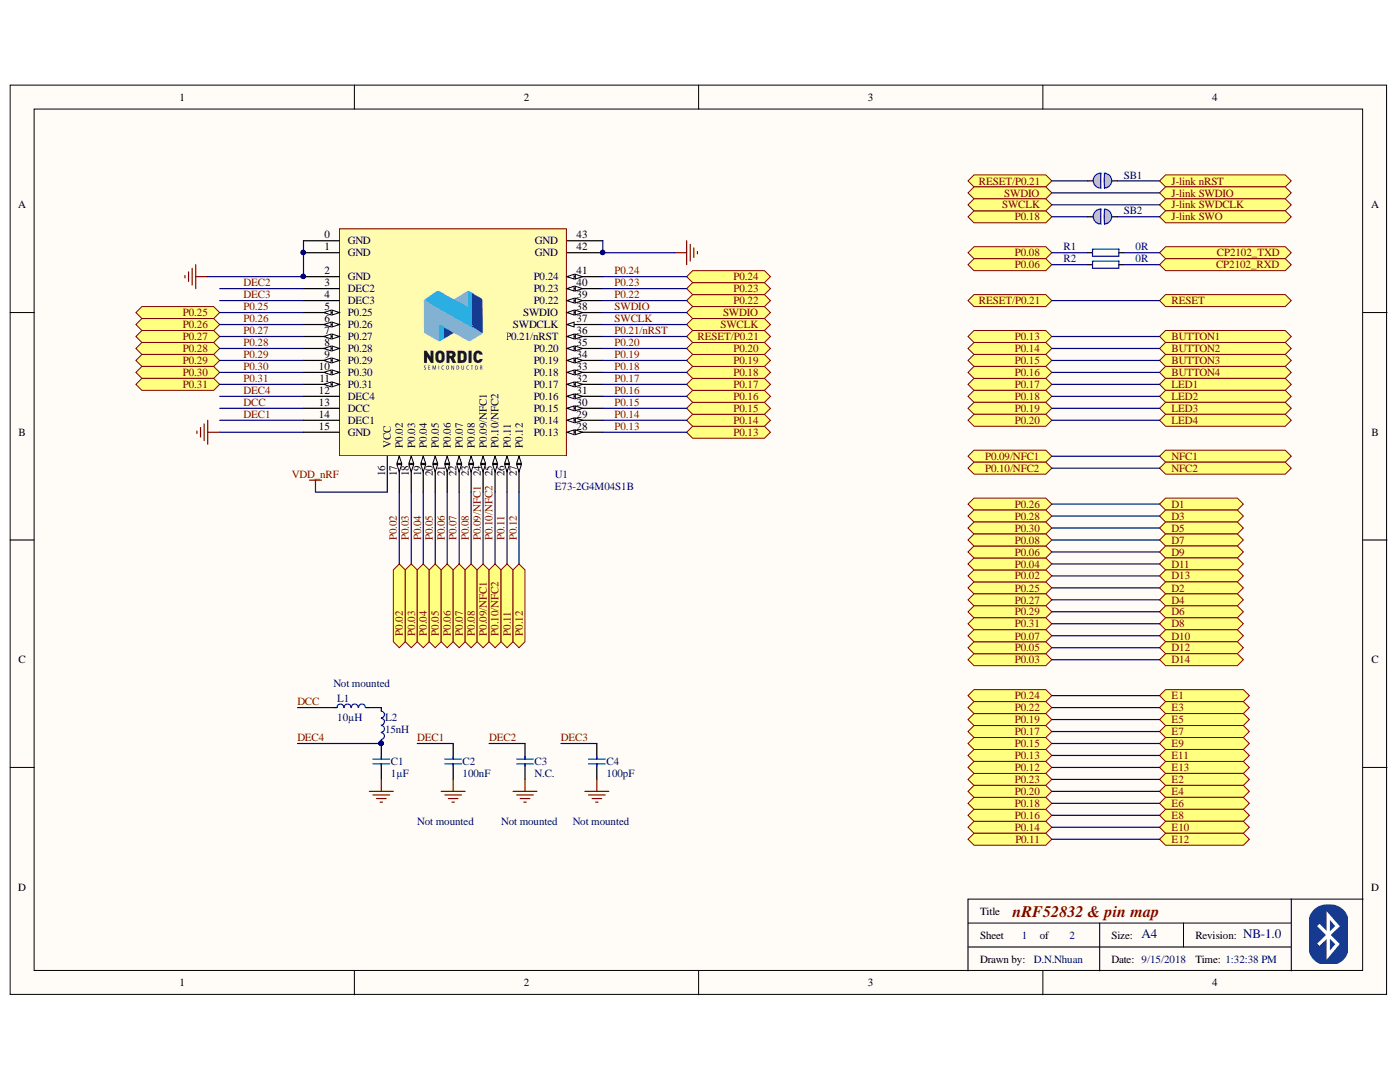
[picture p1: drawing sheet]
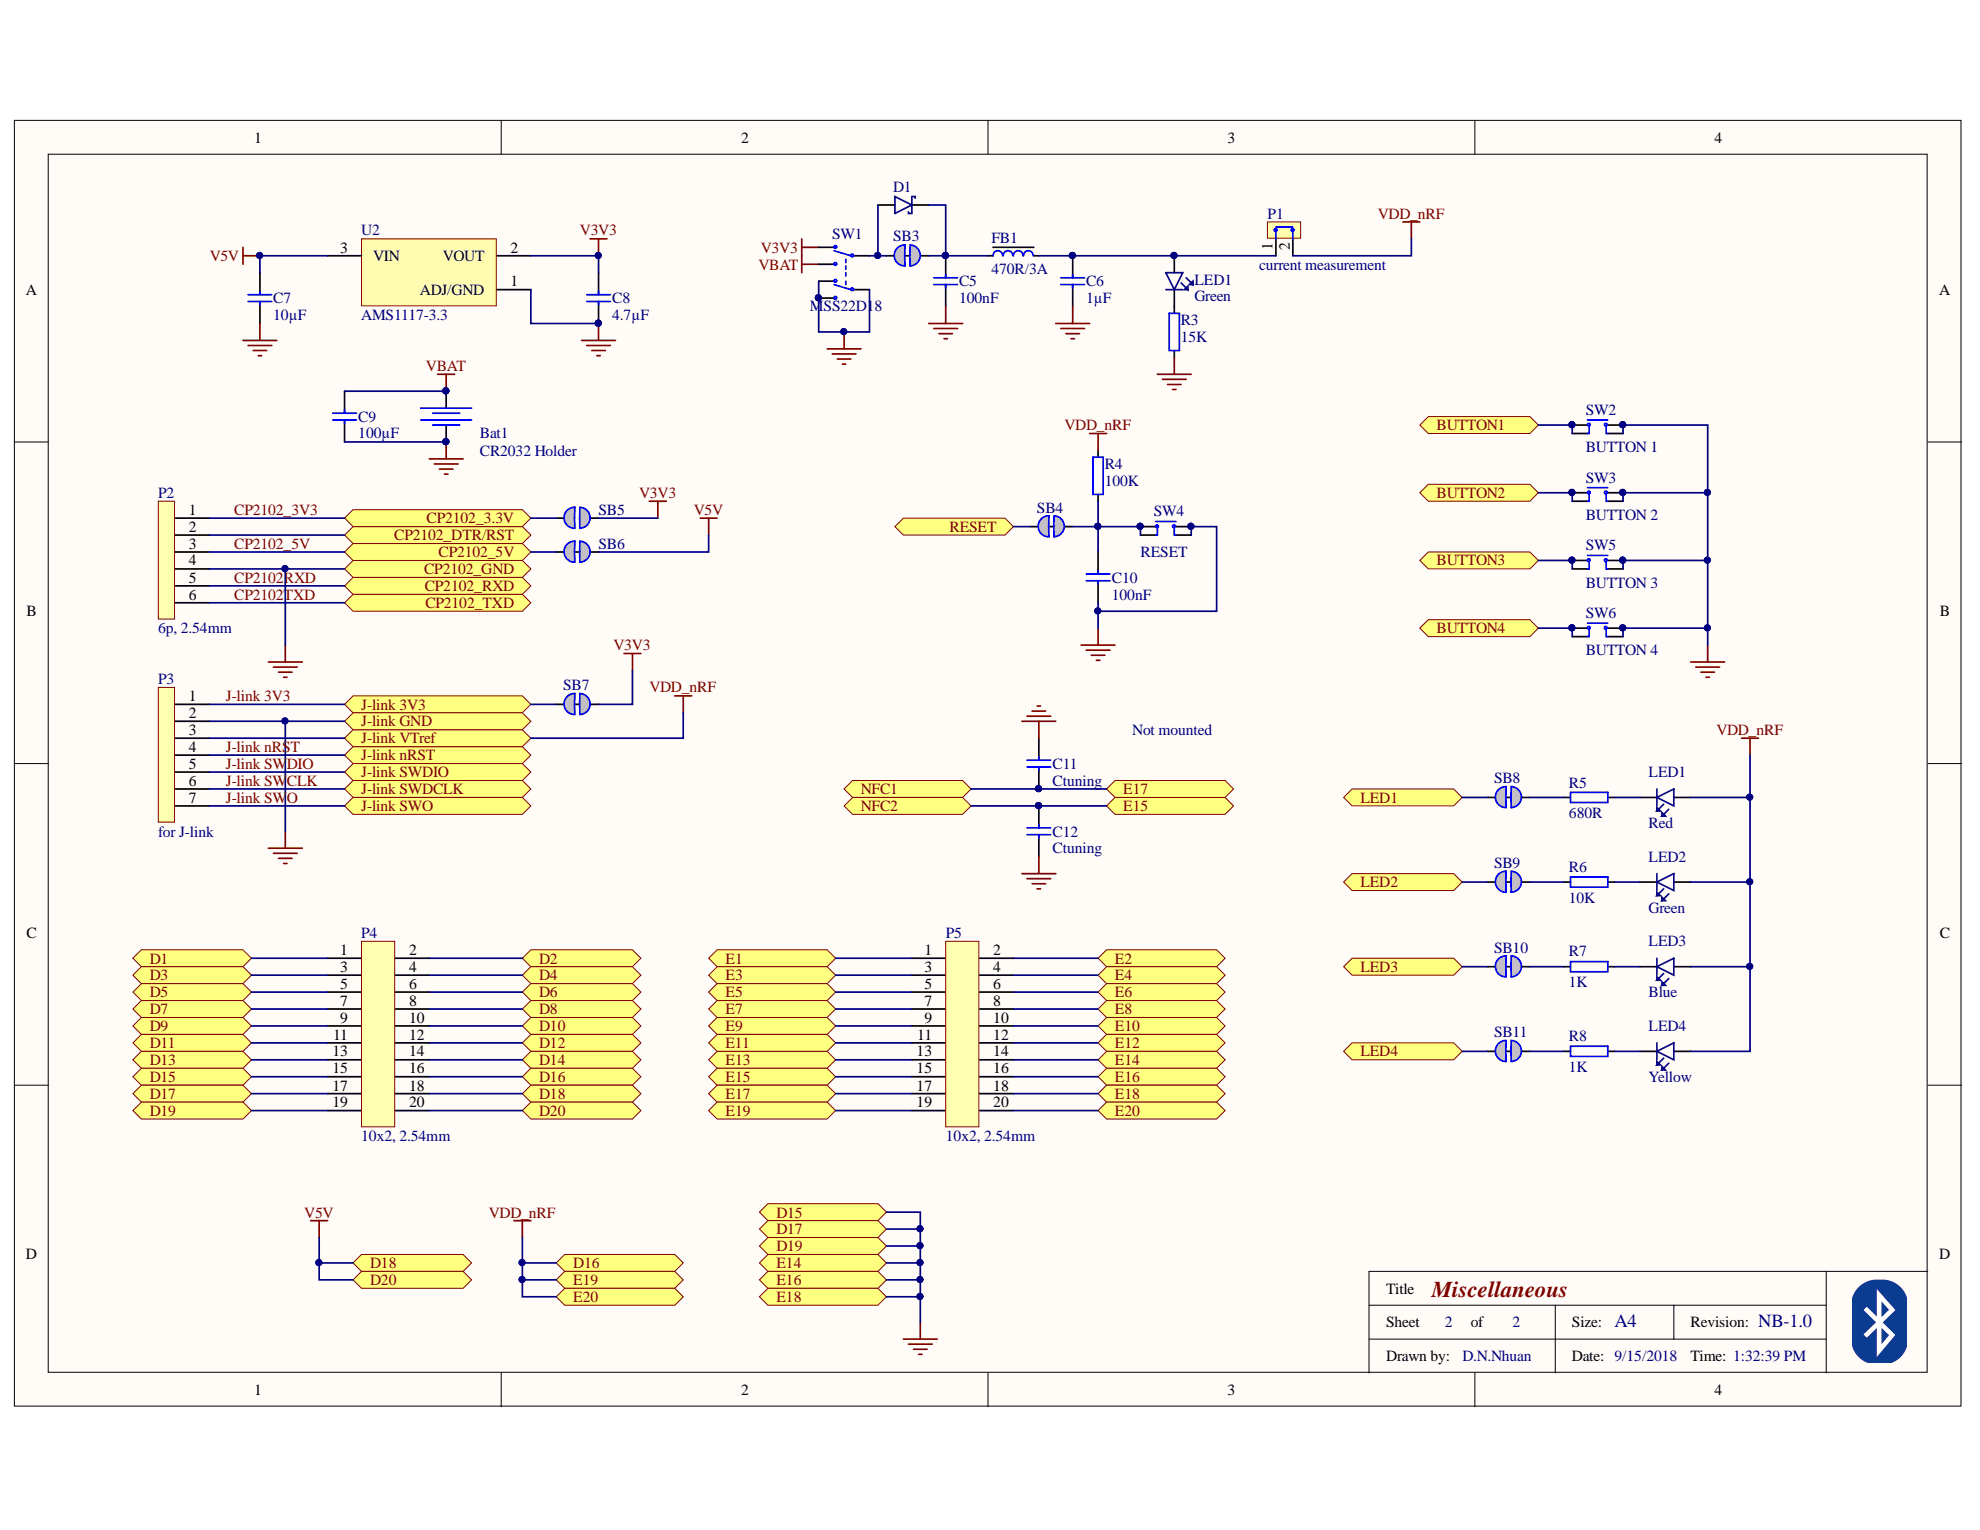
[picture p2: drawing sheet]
# Altium project nRF52832_NanoDevKit.PrjPcb
2 sheets, 54 parts. Net scope: flat (ports and power ports of the same name join across sheets).
Board file: nRF52832_NanoDevKit.PcbDoc
Sheets:
  nRF52832&pin_map.SchDoc
  misc.SchDoc

## Sheet nRF52832&pin_map.SchDoc: nRF52832 & pin map
size A4; DrawnBy: D.N.Nhuan; DocumentNumber: 1; Revision: NB-1.0; SheetNumber: 1; SheetTotal: 2

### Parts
C1  1µF  [0603_Imperial]
C2  100nF  [0402 imperial]
C3  N.C.  [0402 imperial]
C4  100pF  [0402 imperial]
L1  10µH  [0603_Imperial]
L2  15nH  [0402 imperial]
R1  22R  [0402 imperial]
R2  22R  [0402 imperial]
SB1  Solderbridge  [Solderbridge]  (value not drawn)  (no BOM)
SB2  Solderbridge  [Solderbridge]  (value not drawn)  (no BOM)
U1  E73-2G4M04S1B  [nRF52832-Ebyte]

### Ports
BUTTON1, BUTTON2, BUTTON3, BUTTON4, CP2102_RXD, CP2102_TXD, D1, D2, D3, D4, D5, D6, D7, D8, D9, D10, D11, D12, D13, D14, E1, E2, E3, E4, E5, E6, E7, E8, E9, E10, E11, E12, E13, J-link nRST, J-link SWDCLK, J-link SWDIO, J-link SWO, LED1, LED2, LED3, LED4, NFC1, NFC2, P0.02, P0.03, P0.04, P0.05, P0.06, P0.07, P0.08, P0.09/NFC1, P0.10/NFC2, P0.11, P0.12, P0.13, P0.14, P0.15, P0.16, P0.17, P0.18, P0.19, P0.20, P0.22, P0.23, P0.24, P0.25, P0.26, P0.27, P0.28, P0.29, P0.30, P0.31, RESET, RESET/P0.21, SWCLK, SWDIO

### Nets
GND: C1.1 C2.1 C3.1 C4.1 U1.0(GND) U1.1(GND) U1.2(GND) U1.15(GND) U1.42(GND) U1.43(GND)
VDD_nRF: U1.16(VCC)
CP2102RXD: R2.2 ; port CP2102_RXD
CP2102TXD: R1.2 ; port CP2102_TXD
DCC: L1.1 U1.13(DCC)
DEC1: C2.2 U1.14(DEC1)
DEC2: C3.2 U1.3(DEC2)
DEC3: C4.2 U1.4(DEC3)
DEC4: C1.2 L2.2 U1.12(DEC4)
J-link nRST: SB1.1 ; port J-link nRST
J-link SWO: SB2.1 ; port J-link SWO
P0.02: U1.17(P0.02) ; port P0.02, port D13
P0.03: U1.18(P0.03) ; port P0.03, port D14
P0.04: U1.19(P0.04) ; port P0.04, port D11
P0.05: U1.20(P0.05) ; port P0.05, port D12
P0.06: R2.1 U1.21(P0.06) ; port P0.06, port D9
P0.07: U1.22(P0.07) ; port P0.07, port D10
P0.08: R1.1 U1.23(P0.08) ; port P0.08, port D7
P0.09/NFC1: U1.24(P0.09/NFC1) ; port P0.09/NFC1, port NFC1
P0.10/NFC2: U1.25(P0.10/NFC2) ; port P0.10/NFC2, port NFC2
P0.11: U1.26(P0.11) ; port E12, port P0.11
P0.12: U1.27(P0.12) ; port E13, port P0.12
P0.13: U1.28(P0.13) ; port P0.13, port BUTTON1, port E11
P0.14: U1.29(P0.14) ; port P0.14, port BUTTON2, port E10
P0.15: U1.30(P0.15) ; port P0.15, port BUTTON3, port E9
P0.16: U1.31(P0.16) ; port P0.16, port BUTTON4, port E8
P0.17: U1.32(P0.17) ; port P0.17, port LED1, port E7
P0.18: SB2.2 U1.33(P0.18) ; port P0.18, port LED2, port E6
P0.19: U1.34(P0.19) ; port P0.19, port LED3, port E5
P0.20: U1.35(P0.20) ; port P0.20, port LED4, port E4
P0.21/nRST: SB1.2 U1.36(P0.21/nRST) ; port RESET/P0.21, port RESET
P0.22: U1.39(P0.22) ; port P0.22, port E3
P0.23: U1.40(P0.23) ; port P0.23, port E2
P0.24: U1.41(P0.24) ; port P0.24, port E1
P0.25: U1.5(P0.25) ; port P0.25, port D2
P0.26: U1.6(P0.26) ; port P0.26, port D1
P0.27: U1.7(P0.27) ; port P0.27, port D4
P0.28: U1.8(P0.28) ; port P0.28, port D3
P0.29: U1.9(P0.29) ; port P0.29, port D6
P0.30: U1.10(P0.30) ; port P0.30, port D5
P0.31: U1.11(P0.31) ; port P0.31, port D8
SWCLK: U1.37(SWDCLK) ; port SWCLK, port J-link SWDCLK  [project net J-link SWCLK]
SWDIO: U1.38(SWDIO) ; port SWDIO, port J-link SWDIO  [project net J-link SWDIO]
NetL1_2: L1.2 L2.1

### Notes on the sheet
- Not mounted

## Sheet misc.SchDoc: Miscellaneous
size A4; DrawnBy: D.N.Nhuan; DocumentNumber: 2; Revision: NB-1.0; SheetNumber: 2; SheetTotal: 2

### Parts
Bat1  CR2032 Holder  [CR2032_HOLDER]
C5  100nF  [0402 imperial]
C6  1µF  [0603_Imperial]
C7  10µF  [0805_Imperial]
C8  4.7µF  [0603_Imperial]
C9  100µF  [1210_Imperial]
C10  100nF  [0402 imperial]
C11  Ctuning  [0402 imperial]
C12  Ctuning  [0402 imperial]
D1  DIODE S4  [SOD-123]  (value not drawn)
FB1  470R/3A  [0603_Imperial]
LED1  Green  [LED_0603]
LED2  LED1  Color: Red  [LED_0603]
LED3  LED2  Color: Green  [LED_0603]
LED4  LED3  Color: Blue  [LED_0603]
LED5  LED4  Color: Yellow  [LED_0603]
P1  current measurement  [CONN2.54MM2P]
P2  6p, 2.54mm  [CONNX2.54MM6P]
P3  for J-link  [CONN2.54MM7P]
P4  10x2, 2.54mm  [CONN2.54MM10X2]
P5  10x2, 2.54mm  [CONN2.54MM10X2]
R3  15K  [0402 imperial]
R4  100K  [0402 imperial]
R5  680R  [0805_Imperial]
R6  10K  [0805_Imperial]
R7  1K  [0805_Imperial]
R8  1K  [0805_Imperial]
SB3  Solderbridge  [Solderbridge_Shorted]  (value not drawn)  (net tie, no BOM)
SB4  Solderbridge  [Solderbridge_Shorted]  (value not drawn)  (net tie, no BOM)
SB5  Solderbridge  [Solderbridge]  (value not drawn)  (no BOM)
SB6  Solderbridge  [Solderbridge_Shorted]  (value not drawn)  (net tie, no BOM)
SB7  Solderbridge  [Solderbridge_Shorted]  (value not drawn)  (net tie, no BOM)
SB8  Solderbridge  [Solderbridge_Shorted]  (value not drawn)  (net tie, no BOM)
SB9  Solderbridge  [Solderbridge_Shorted]  (value not drawn)  (net tie, no BOM)
SB10  Solderbridge  [Solderbridge_Shorted]  (value not drawn)  (net tie, no BOM)
SB11  Solderbridge  [Solderbridge_Shorted]  (value not drawn)  (net tie, no BOM)
SW1  MSS22D18  [MSS22D18SMD]
SW2  BUTTON 1  [Switch-PB-4.5x4.5mm-SMD]
SW3  BUTTON 2  [Switch-PB-4.5x4.5mm-SMD]
SW4  RESET  [Switch-PB-4.5x4.5mm-SMD]
SW5  BUTTON 3  [Switch-PB-4.5x4.5mm-SMD]
SW6  BUTTON 4  [Switch-PB-4.5x4.5mm-SMD]
U2  AMS1117-3.3  [SOT229P700X180-4N]

### Ports
BUTTON1, BUTTON2, BUTTON3, BUTTON4, CP2102_3.3V, CP2102_5V, CP2102_DTR/RST, CP2102_GND, CP2102_RXD, CP2102_TXD, D1, D2, D3, D4, D5, D6, D7, D8, D9, D10, D11, D12, D13, D14, D15, D16, D17, D18, D19, D20, E1, E2, E3, E4, E5, E6, E7, E8, E9, E10, E11, E12, E13, E14, E15, E16, E17, E18, E19, E20, J-link 3V3, J-link GND, J-link nRST, J-link SWDCLK, J-link SWDIO, J-link SWO, J-link VTref, LED1, LED2, LED3, LED4, NFC1, NFC2, RESET

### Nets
GND: Bat1.2 C5.1 C6.1 C7.1 C8.1 C9.1 C10.1 C11.2 C12.1 P2.4 P3.2 P4.15 P4.17 P4.19 P5.14 P5.16 P5.18 R3.1 SW1.4(N.O-2) SW1.5(COM-2) SW1.6(N.C-2) SW2.2(COM) SW2.4(COM) SW3.2(COM) SW3.4(COM) SW4.2(COM) SW4.4(COM) SW5.2(COM) SW5.4(COM) SW6.2(COM) SW6.4(COM) U2.1(ADJ/GND) ; port J-link GND, port D15, port D17, port D19, port CP2102_GND, port E14, port E16, port E18
V3V3: C8.2 SB5.1 SB7.1 SW1.3(N.C-1) U2.2(VOUT)
V5V: C7.2 P4.18 P4.20 SB6.1 U2.3(VIN) ; port D18, port D20
VBAT: Bat1.1 C9.2 SW1.1(N.O-1)
VDD_nRF: LED2.2(A) LED3.2(A) LED4.2(A) LED5.2(A) P1.2 P3.3 P4.16 P5.19 P5.20 R4.2 ; port J-link VTref, port D16, port E19, port E20
CP2102_3V3: P2.1 SB5.2 ; port CP2102_3.3V
CP2102_5V: P2.3 SB6.2 ; port CP2102_5V
CP2102RXD: P2.5 ; port CP2102_RXD
CP2102TXD: P2.6 ; port CP2102_TXD
J-link 3V3: P3.1 SB7.2 ; port J-link 3V3
J-link nRST: P3.4 ; port J-link nRST
J-link SWCLK: P3.6 ; port J-link SWDCLK
J-link SWDIO: P3.5 ; port J-link SWDIO
J-link SWO: P3.7 ; port J-link SWO
P0.02: P4.13 ; port D13
P0.03: P4.14 ; port D14
P0.04: P4.11 ; port D11
P0.05: P4.12 ; port D12
P0.06: P4.9 ; port D9
P0.07: P4.10 ; port D10
P0.08: P4.7 ; port D7
P0.09/NFC1: C11.1 P5.17 ; port NFC1, port E17
P0.10/NFC2: C12.2 P5.15 ; port NFC2, port E15
P0.11: P5.12 ; port E12
P0.12: P5.13 ; port E13
P0.13: P5.11 SW2.1(N.O) SW2.3(N.O) ; port BUTTON1, port E11
P0.14: P5.10 SW3.1(N.O) SW3.3(N.O) ; port BUTTON2, port E10
P0.15: P5.9 SW5.1(N.O) SW5.3(N.O) ; port BUTTON3, port E9
P0.16: P5.8 SW6.1(N.O) SW6.3(N.O) ; port BUTTON4, port E8
P0.17: P5.7 SB8.2 ; port LED1, port E7
P0.18: P5.6 SB9.2 ; port LED2, port E6
P0.19: P5.5 SB10.2 ; port LED3, port E5
P0.20: P5.4 SB11.2 ; port LED4, port E4
P0.21/nRST: SB4.2 ; port RESET
P0.22: P5.3 ; port E3
P0.23: P5.2 ; port E2
P0.24: P5.1 ; port E1
P0.25: P4.2 ; port D2
P0.26: P4.1 ; port D1
P0.27: P4.4 ; port D4
P0.28: P4.3 ; port D3
P0.29: P4.6 ; port D6
P0.30: P4.5 ; port D5
P0.31: P4.8 ; port D8
NetC5_2: C5.2 D1.1(C) FB1.1 SB3.1
NetC6_2: C6.2 FB1.2 LED1.2(A) P1.1
NetC10_2: C10.2 R4.1 SB4.1 SW4.1(N.O) SW4.3(N.O)
NetD1_2: D1.2(A) SB3.2 SW1.2(COM-1)
NetLED1_1: LED1.1(C) R3.2
NetLED2_1: LED2.1(C) R5.2
NetLED3_1: LED3.1(C) R6.2
NetLED4_1: LED4.1(C) R7.2
NetLED5_1: LED5.1(C) R8.2
NetP2_2: P2.2 ; port CP2102_DTR/RST
NetR5_1: R5.1 SB8.1
NetR6_1: R6.1 SB9.1
NetR7_1: R7.1 SB10.1
NetR8_1: R8.1 SB11.1

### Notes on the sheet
- Not mounted

## Nets that join several sheets
GND: nRF52832&pin_map (10 pins), misc (32 pins)
VDD_nRF: nRF52832&pin_map (U1.16), misc (10 pins)
CP2102RXD: nRF52832&pin_map (R2.2), misc (P2.5)
CP2102TXD: nRF52832&pin_map (R1.2), misc (P2.6)
J-link nRST: nRF52832&pin_map (SB1.1), misc (P3.4)
J-link SWCLK: nRF52832&pin_map (U1.37), misc (P3.6)
J-link SWDIO: nRF52832&pin_map (U1.38), misc (P3.5)
J-link SWO: nRF52832&pin_map (SB2.1), misc (P3.7)
P0.02: nRF52832&pin_map (U1.17), misc (P4.13)
P0.03: nRF52832&pin_map (U1.18), misc (P4.14)
P0.04: nRF52832&pin_map (U1.19), misc (P4.11)
P0.05: nRF52832&pin_map (U1.20), misc (P4.12)
P0.06: nRF52832&pin_map (R2.1 U1.21), misc (P4.9)
P0.07: nRF52832&pin_map (U1.22), misc (P4.10)
P0.08: nRF52832&pin_map (R1.1 U1.23), misc (P4.7)
P0.09/NFC1: nRF52832&pin_map (U1.24), misc (C11.1 P5.17)
P0.10/NFC2: nRF52832&pin_map (U1.25), misc (C12.2 P5.15)
P0.11: nRF52832&pin_map (U1.26), misc (P5.12)
P0.12: nRF52832&pin_map (U1.27), misc (P5.13)
P0.13: nRF52832&pin_map (U1.28), misc (P5.11 SW2.1 SW2.3)
P0.14: nRF52832&pin_map (U1.29), misc (P5.10 SW3.1 SW3.3)
P0.15: nRF52832&pin_map (U1.30), misc (P5.9 SW5.1 SW5.3)
P0.16: nRF52832&pin_map (U1.31), misc (P5.8 SW6.1 SW6.3)
P0.17: nRF52832&pin_map (U1.32), misc (P5.7 SB8.2)
P0.18: nRF52832&pin_map (SB2.2 U1.33), misc (P5.6 SB9.2)
P0.19: nRF52832&pin_map (U1.34), misc (P5.5 SB10.2)
P0.20: nRF52832&pin_map (U1.35), misc (P5.4 SB11.2)
P0.21/nRST: nRF52832&pin_map (SB1.2 U1.36), misc (SB4.2)
P0.22: nRF52832&pin_map (U1.39), misc (P5.3)
P0.23: nRF52832&pin_map (U1.40), misc (P5.2)
P0.24: nRF52832&pin_map (U1.41), misc (P5.1)
P0.25: nRF52832&pin_map (U1.5), misc (P4.2)
P0.26: nRF52832&pin_map (U1.6), misc (P4.1)
P0.27: nRF52832&pin_map (U1.7), misc (P4.4)
P0.28: nRF52832&pin_map (U1.8), misc (P4.3)
P0.29: nRF52832&pin_map (U1.9), misc (P4.6)
P0.30: nRF52832&pin_map (U1.10), misc (P4.5)
P0.31: nRF52832&pin_map (U1.11), misc (P4.8)
